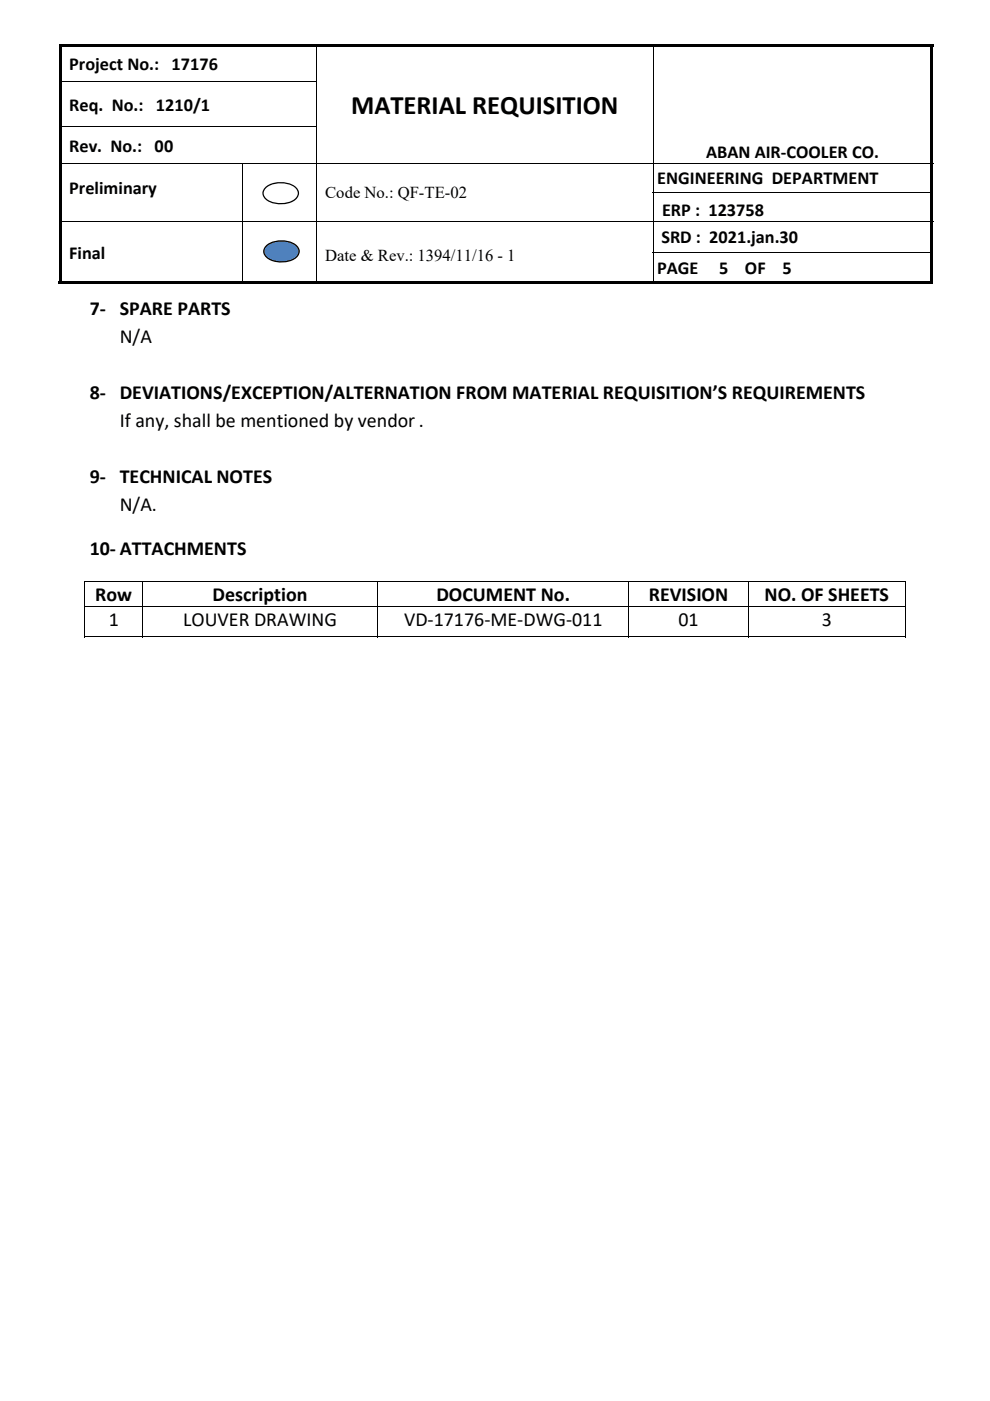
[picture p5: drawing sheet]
<svg xmlns="http://www.w3.org/2000/svg" width="210mm" height="297mm" viewBox="0 0 210 297" stroke-linecap="round" stroke-linejoin="round" font-family="sans-serif">
<g fill="#000">
<path d="M12.5 9.3h.5v.5h-.5zM12.5 9.3h185.4v.5h-185.4zM12.5 9.8h.5v7.4h-.5zM12.5 17.2h.5v.5h-.5zM67 17.2h.2v.5h-.2zM138.4 17.2h.2v.5h-.2zM197.4 9.3h.5v.5h-.5zM197.4 9.8h.5v7.4h-.5zM197.4 17.2h.5v.5h-.5zM12.5 17.7h.5v8.9h-.5zM12.5 26.6h.5v.6h-.5zM12.5 27.2h.5v7.3h-.5z"/>
<path d="M67 26.6h.2v.6h-.2zM138.4 26.6h.2v.6h-.2zM197.4 17.7h.5v8.9h-.5zM197.4 26.6h.5v.6h-.5zM197.4 27.2h.5v7.3h-.5zM12.5 34.7h.5v6.1h-.5zM12.5 40.8h.5v.2h-.5zM12.5 41h.5v5.8h-.5zM12.5 47h.5v6.4h-.5zM12.5 53.4h.5v.2h-.5zM51.3 40.8h.2v.2h-.2zM51.3 53.4h.2v.2h-.2z"/>
<path d="M67 40.8h.2v.2h-.2zM67 53.4h.2v.2h-.2zM197.4 34.7h.5v6.1h-.5zM197.4 41h.5v5.8h-.5zM197.4 47h.5v6.4h-.5zM12.5 53.6h.5v6.6h-.5zM12.5 59.7h38.8v.5h-38.8zM51.3 59.7h15.7v.5h-15.7zM67 59.7h71.4v.5h-71.4zM138.4 59.7h59v.5h-59zM197.4 53.6h.5v6.6h-.5zM197.4 59.7h.5v.5h-.5z"/>
</g>
<g fill="none" stroke="#000" stroke-width=".21">
<path d="M13 17.3h54M67.1 9.8v7.4M67.1 17.7v8.9M138.5 9.8v7.4M138.5 17.7v8.9M12.5 34.6h185.4M13 26.7h54M51.4 34.7v6.1M67.1 27.2v7.3M67.1 34.7v6.1M138.5 27.2v7.3M138.5 34.7v6.1"/>
<path d="M12.5 46.9h185.4M51.4 41v5.8M51.4 47v6.4M51.4 53.6v6.1M67.1 41v5.8M67.1 47v6.4M67.1 53.6v6.1M138.4 40.9h59.5M138.4 53.5h59.5M138.5 41v5.8M138.5 47v6.4M138.5 53.6v6.1"/>
</g>
<path d="M56.3 52.3a5.1 5.1 0 0 1 6.8 0 1.73 1.73 0 0 1-1.1 2.8 5.3 5.3 0 0 1-5.7-.8 1.47 1.47 0 0 1 0-2z" fill-rule="evenodd" fill="#4f81bd"/>
<path d="M56.7 51.8a5.4 5.4 0 0 1 6.6 .5 1.78 1.78 0 0 1-1 2.8 5.6 5.6 0 0 1-6.1-.7l-.4-1.1a1.81 1.81 0 0 1 .9-1.5zM56.4 52.5a1.45 1.45 0 0 0 .6 2.2 5.1 5.1 0 0 0 6.1-.7 1.38 1.38 0 0 0-.5-2 5.2 5.2 0 0 0-6.2 .5z" fill="#000"/>
<path d="M56.2 40a5.1 5.1 0 0 1 6.7 0 1.74 1.74 0 0 1-1 2.7 5.3 5.3 0 0 1-5.7-.8 1.46 1.46 0 0 1 0-1.9z" fill-rule="evenodd" fill="#fff"/>
<g fill="#000">
<path d="M17.9 123.2h.2v.2h-.2zM191.9 123.2h.2v.2h-.2zM191.9 134.9h.2v.2h-.2z"/>
<path d="M56.5 39.5a5.4 5.4 0 0 1 6.6 .5 1.66 1.66 0 0 1-.4 2.3 5.4 5.4 0 0 1-6.6-.3 1.68 1.68 0 0 1 .4-2.5zM56.2 40.1a1.45 1.45 0 0 0 .6 2.3 5.1 5.1 0 0 0 6.1-.7 1.41 1.41 0 0 0-.5-2 5.2 5.2 0 0 0-6.2 .4z"/>
</g>
<g fill="none" stroke="#000" stroke-width=".21">
<path d="M17.9 123.3h174.2M17.9 128.7h174.2M17.9 135h12.2M18 123.4v5.2M18 128.7v6.4M30.2 123.4v5.2M30.2 128.7v6.4M30.3 135h49.8M80.1 123.4v5.2M80.1 128.7v6.4M80.2 135h53.1M133.4 123.4v5.2"/>
<path d="M133.4 128.7v6.4M133.4 135h25.3M158.8 123.4v5.2M158.8 128.7v6.4M158.8 135h33.1M192 123.4v5.2M192 128.7v6.4"/>
</g>
<text font-size="5.7" x="74.5" y="24.2">MATERIAL REQUISITION</text>
<g font-size="4.2">
<text x="19" y="66.7">7‐ SPARE PARTS</text>
<text x="25.4" y="72.6">N/A</text>
<text x="19" y="84.5">8‐ DEVIATIONS/EXCEPTION/ALTERNATION FROM MATERIAL REQUISITION’S REQUIREMENTS</text>
<text x="25.4" y="90.5">If any, shall be mentioned by vendor .</text>
<text x="19" y="102.4">9‐ TECHNICAL NOTES</text>
<text x="25.4" y="108.3">N/A.</text>
<text x="19" y="117.8">10‐ ATTACHMENTS</text>
<text x="20.2" y="127.4">Row</text>
<text x="45.1" y="127.4">Description</text>
<text x="92.6" y="127.4">DOCUMENT No.</text>
<text x="137.6" y="127.4">REVISION</text>
<text x="162.2" y="127.4">NO. OF SHEETS</text>
<text x="23.1" y="132.8">1</text>
<text x="38.9" y="132.8">LOUVER DRAWING</text>
<text x="85.7" y="132.8">VD‐17176‐ME‐DWG‐011</text>
<text x="143.9" y="132.8">01</text>
<text x="174.3" y="132.8">3</text>
</g>
<g font-size="3.9">
<text x="14.7" y="14.8">Project No.: 17176</text>
<text x="14.7" y="23.5">Req. No.: 1210/1</text>
<text x="14.7" y="32.2">Rev. No.: 00</text>
<text x="149.8" y="33.5">ABAN AIR‐COOLER CO.</text>
<text x="14.7" y="41">Preliminary</text>
<text x="139.4" y="39.1">ENGINEERING DEPARTMENT</text>
<text x="140.4" y="45.8">ERP : 123758</text>
<text x="140.3" y="51.5">SRD : 2021.jan.30</text>
<text x="14.7" y="54.8">Final</text>
<text x="139.4" y="58">PAGE</text>
<text x="152.5" y="58">5</text>
<text x="158" y="58">OF</text>
<text x="165.9" y="58">5</text>
</g>
<g font-size="3.5">
<text x="69" y="42">Code No.: QF-TE-02</text>
<text x="69" y="55.3">Date &amp; Rev.: 1394/11/16 - 1</text>
</g>
</svg>
